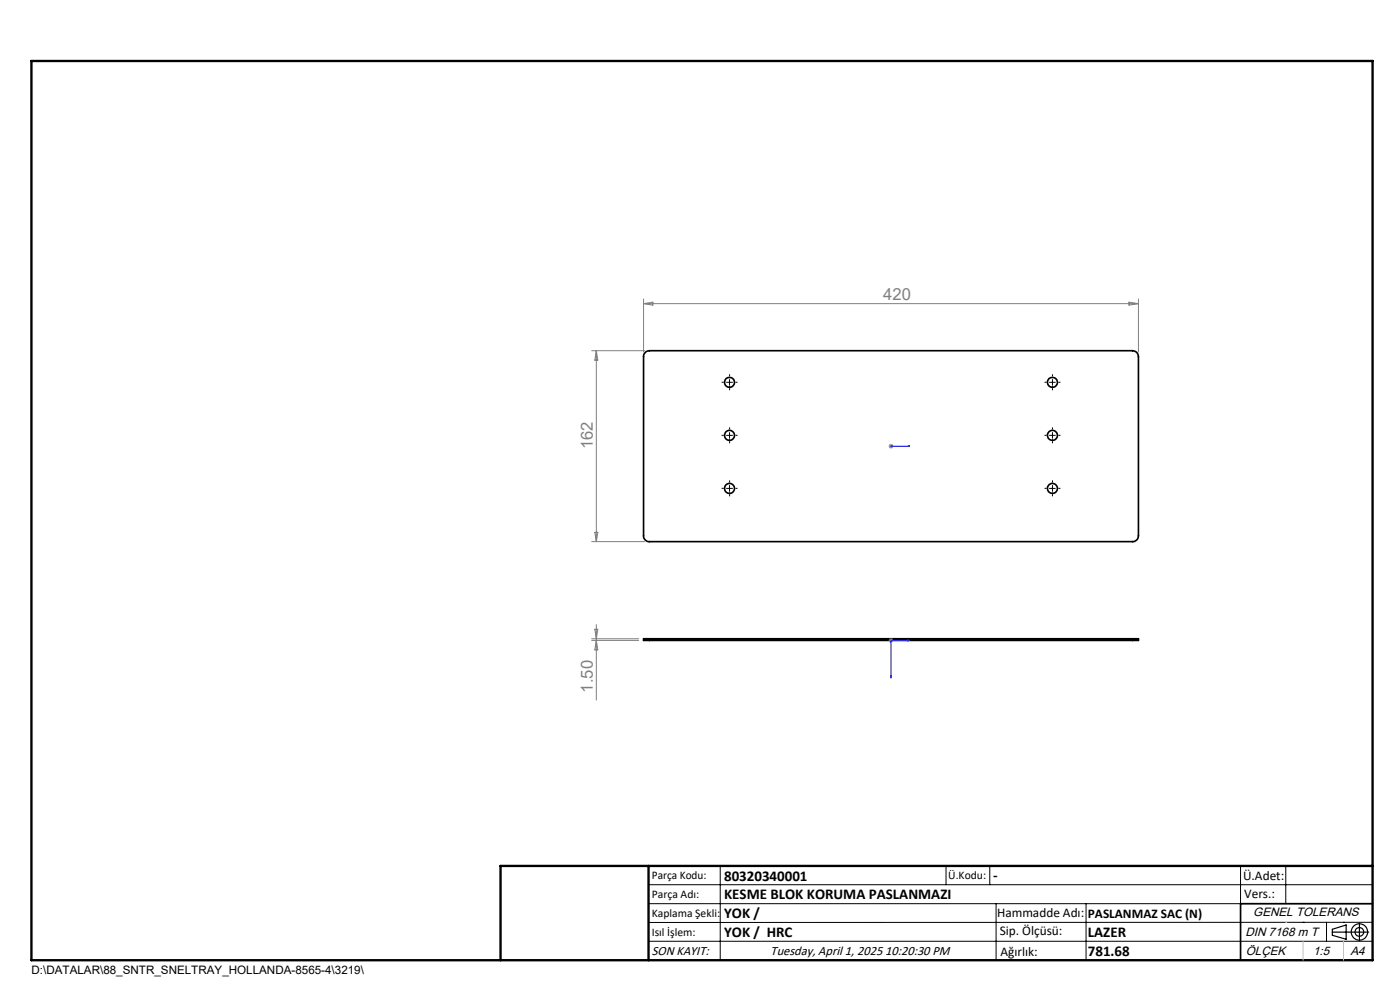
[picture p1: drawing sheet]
<svg xmlns="http://www.w3.org/2000/svg" width="297mm" height="210mm" viewBox="0 0 297 210" stroke-linecap="round" stroke-linejoin="round" font-family="sans-serif">
<g fill="none" stroke="#000" stroke-width=".35">
<path d="M137.1 74.6l.7-.2h102.5a1.26 1.26 0 0 1 1.2 1.3v38a1.21 1.21 0 0 1-1.2 1.2h-102.5a1.21 1.21 0 0 1-1.3-1.2v-38.3zM137.8 135.5h-1.3v.3h1.3M137.8 135.5v.3M137.8 135.8h102.5M137.8 135.5h102.5M240.3 135.5h1.2v.3h-1.2M240.3 135.5v.3M291.2 191.7h-28v12"/>
<circle cx="154.8" cy="81.1" r="1.06"/>
<circle cx="154.8" cy="92.3" r="1.06"/>
<circle cx="223.3" cy="81.1" r="1.06"/>
<circle cx="223.3" cy="92.3" r="1.06"/>
<circle cx="154.8" cy="103.6" r="1.06"/>
<circle cx="223.3" cy="103.6" r="1.06"/>
</g>
<g fill="none" stroke="#000" stroke-width=".25">
<path d="M282.6 197.7h7.8M282.6 197.1l3-.9v3l-3-.8zM288.4 195.8v3.8M106.2 203.7h185"/>
<circle cx="288.4" cy="197.7" r="1.74"/>
<circle cx="288.4" cy="197.7" r=".93"/>
</g>
<path d="M188.9 94.6h.2zM189 94.6h.1M189 94.6h4M193 94.6h-.4h.4M192.6 135.7l.4 .1-.4 .2zM193 135.8h-4v8.1M188.9 143.4h.2l-.1 .5z" fill="none" stroke="#00f" stroke-width=".21"/>
<g fill="none" stroke="#808080" stroke-width=".21">
<path d="M125.5 74.4h11.3M126.5 74.4v40.5M126.5 74.4l.3 2h-.6zM136.5 63.4v11.3M136.5 64.4h105M136.5 64.4l2-.3v.6zM239.5 64.1l2 .3-2 .3zM241.5 63.4v11.3M188.5 94.6h1M188.7 94.3l.7 .7M189 94.1v1.1M189.4 94.3l-.7 .7"/>
<path d="M125.5 114.9h11.3M126.2 112.9h.6l-.3 2zM125.5 135.8h10M125.5 135.5h10M126.2 133.5h.6l-.3 2zM126.5 132.5v16M126.5 135.8l.3 2.1h-.6zM188.5 135.8h1M188.7 135.5l.7 .7M189 135.4v.9M189.4 135.5l-.7 .7"/>
</g>
<g fill="none" stroke="#000" stroke-width=".21" stroke-dasharray="15.2 1.3 1.3 1.3" stroke-linecap="butt">
<path d="M154.8 79.8v-.4M223.3 79.8v-.4M153.5 92.3h-.4M153.5 81.1h-.4M154.8 91.1v-.4M154.8 93.6v.4M154.8 82.3v.5M156 92.3h.5M156 81.1h.5M222 81.1h-.4M222 92.3h-.4M223.3 82.3v.5"/>
<path d="M223.3 91.1v-.4M223.3 93.6v.4M224.5 81.1h.5M224.5 92.3h.5M153.5 103.6h-.4M154.8 102.3v-.4M154.8 104.8v.5M156 103.6h.5M222 103.6h-.4M223.3 102.3v-.4M223.3 104.8v.5M224.5 103.6h.5"/>
</g>
<g fill="none" stroke="#000" stroke-width=".21">
<path d="M154.1 81.1h1.3M154.1 92.3h1.3M154.8 80.5v1.2M154.8 91.7v1.3M222.6 81.1h1.3M222.6 92.3h1.3M223.3 80.5v1.2M223.3 91.7v1.3M154.1 103.6h1.3M154.8 103v1.2M222.6 103.6h1.3M223.3 103v1.2"/>
<path d="M137.6 187.7h153.6M137.6 191.7h153.6M137.6 199.7h153.6M152.8 183.7v20M200.7 183.7v4M210 183.7v4M211.3 191.7v12M230.4 191.7v12M263.2 183.7v20M272.8 183.7v8M276.4 195.6h.1M281.4 195.6v4.1"/>
<path d="M285 195.6h.1M291.2 195.6l-153.6 .1"/>
</g>
<path d="M6.7 12.9h284.5v190.8h-284.5zM137.6 183.7v20M291.2 183.7h-185v20" fill="none" stroke="#000" stroke-width=".5"/>
<path d="M276.4 199.7v4M285 199.7v4" fill="none" stroke="#c0c0c0" stroke-width=".21"/>
<path d="M272.8 195.6h.1" fill="none" stroke="#c0c0c0" stroke-width=".25"/>
<g fill="#00f">
<path d="M192.6 94.6h.4zM188.9 94.6h.2z"/>
<path d="M192.6 135.7v.3l.4-.2zM188.9 143.4l.1 .5 .1-.5z"/>
</g>
<g font-size="3.5" fill="#808080">
<text x="187.4" y="63.6">420</text>
<text x="125.7" y="95.3" transform="rotate(-90 125.7 95.3)">162</text>
<text x="125.7" y="146.9" transform="rotate(-90 125.7 146.9)">1.50</text>
</g>
<g font-size="3.2">
<text x="153.6" y="190.8">KESME BLOK KORUMA PASLANMAZI</text>
<text x="153.6" y="186.8">80320340001</text>
<text x="210.7" y="186.6">-</text>
<text x="153.6" y="194.8">YOK /</text>
<text x="153.6" y="198.8">YOK / HRC</text>
<text x="230.8" y="198.7">LAZER</text>
<text x="230.8" y="202.8">781.68</text>
</g>
<g font-size="2.8">
<text x="263.7" y="186.7">Ü.Adet:</text>
<text x="263.9" y="190.5">Vers.:</text>
<text x="211.5" y="194.5">Hammadde Adı:</text>
<text x="230.8" y="194.7">PASLANMAZ SAC (N)</text>
<text x="138.3" y="202.6">SON KAYIT:</text>
<text x="163.5" y="202.6">Tuesday, April 1, 2025 10:20:30 PM</text>
<text x="212.1" y="198.4">Sip. Ölçüsü:</text>
<text x="212.2" y="202.7">Ağırlık:</text>
</g>
<g font-size="2.6">
<text x="265.9" y="194.4">GENEL TOLERANS</text>
<text x="264.2" y="198.5">DIN 7168 m T</text>
<text x="264.3" y="202.6">ÖLÇEK</text>
<text x="278.5" y="202.6">1:5</text>
<text x="286.5" y="202.6">A4</text>
</g>
<g font-size="2.5">
<text x="138.3" y="186.4">Parça Kodu:</text>
<text x="138.3" y="190.5">Parça Adı:</text>
<text x="201.2" y="186.5">Ü.Kodu:</text>
<text x="138.3" y="194.5">Kaplama Şekli:</text>
<text x="138.3" y="198.6">Isıl İşlem:</text>
<text x="6.7" y="206.7">D:\DATALAR\88_SNTR_SNELTRAY_HOLLANDA-8565-4\3219\</text>
</g>
</svg>
